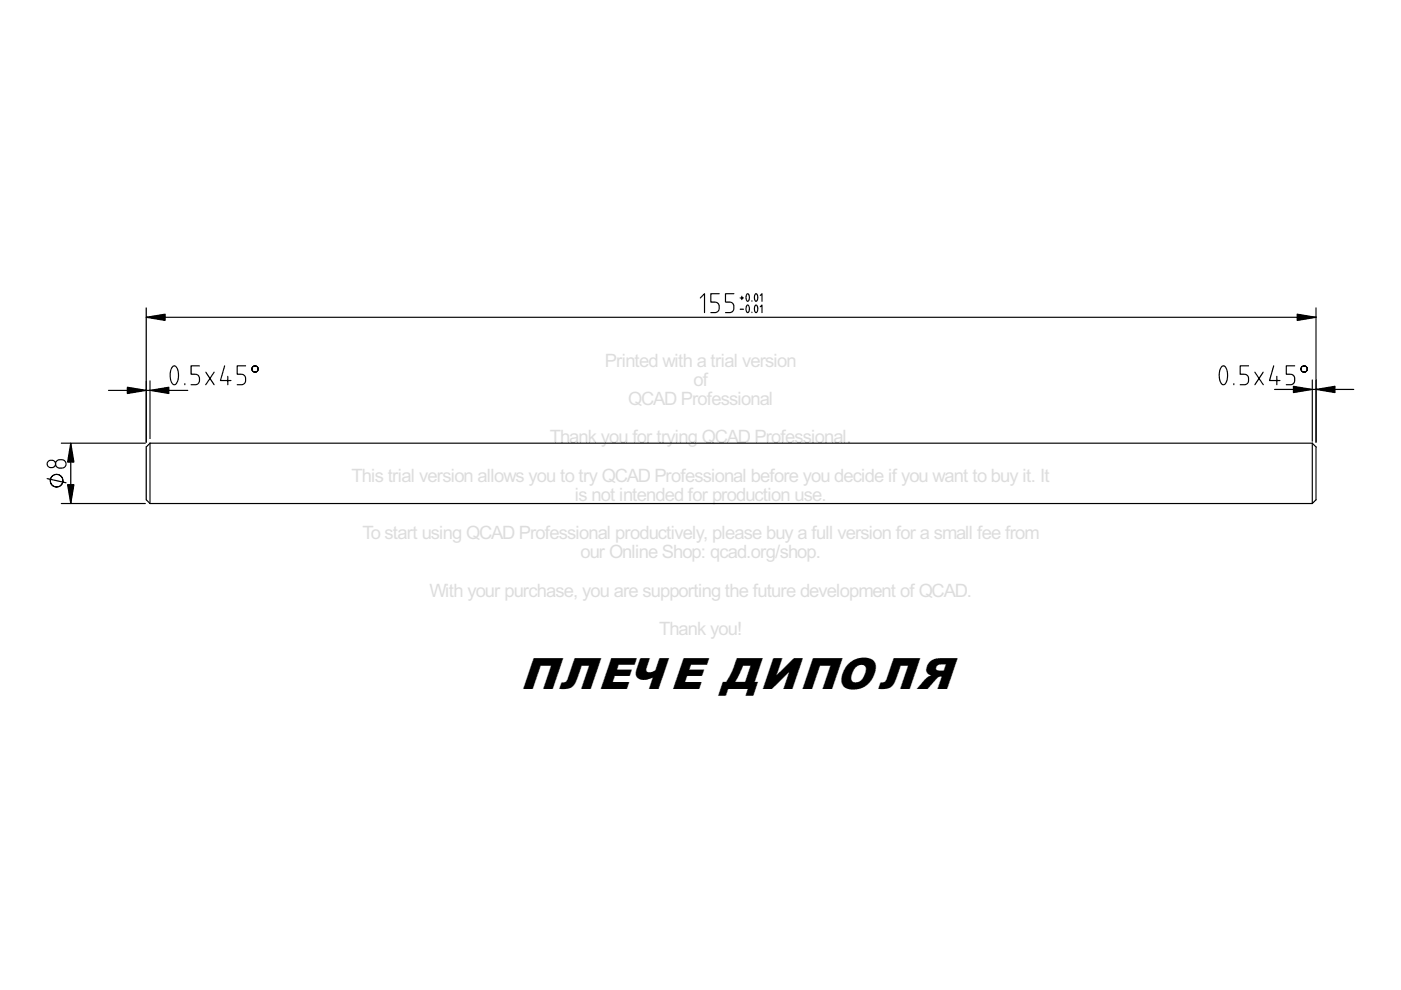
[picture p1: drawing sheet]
<svg xmlns="http://www.w3.org/2000/svg" width="297mm" height="210mm" viewBox="0 0 297 210" stroke-linecap="round" stroke-linejoin="round" font-family="sans-serif">
<g fill="none" stroke="#000" stroke-width=".25">
<path d="M31 65.3v28.5M31 67.3h248M36.6 77.7l.4-.1a1.03 1.03 0 0 1 .8 1.1 2.73 2.73 0 0 1-.7 2.9h-.1a1.03 1.03 0 0 1-.8-1.1 3.3 3.3 0 0 1 .4-2.8zM42.3 77.6h-1.8v1.7h.9a.89 .89 0 0 1 .9 .9v.5a.89 .89 0 0 1-.9 .9h-.9M43.6 78.9l1.8 2.7M45.4 78.9l-1.8 2.7M47.6 77.6l-.9 3.1h2.3M48.3 79.8v1.8M52.1 77.6h-1.8v1.7h.9a.89 .89 0 0 1 .9 .9v.5a.89 .89 0 0 1-.9 .9h-.9M148.5 63.2l.9-.9v4M152.5 62.3h-1.8v1.8h.9a.89 .89 0 0 1 .9 .8v.5a.89 .89 0 0 1-.9 .9h-.9M155.6 62.3h-1.8v1.8h.9a.89 .89 0 0 1 .9 .8v.5a.89 .89 0 0 1-.9 .9h-.9"/>
<path d="M156.9 63.2h.7M156.9 65.6h.7M157.3 62.8v.7M158.4 62.3l.3 .1 .2 .5-.1 .7-.3 .3-.2-.2-.1-.5zM158.4 64.7l.3 .1 .2 .5-.1 .7-.3 .3-.2-.2-.1-.5zM159.4 63.8v.1M159.4 66.2v.1M160.2 62.3l.3 .1 .2 .5-.1 .7-.3 .3-.2-.2-.1-.5zM160.2 64.7l.3 .1 .2 .5-.1 .7-.3 .3-.2-.2-.1-.5zM161.2 62.6l.4-.3v1.6M161.2 65l.4-.3v1.6M259 77.7l.4-.1a1.03 1.03 0 0 1 .8 1.1 2.73 2.73 0 0 1-.7 2.9h-.1a1.03 1.03 0 0 1-.8-1.1 3.3 3.3 0 0 1 .4-2.8z"/>
<path d="M264.7 77.6h-1.8v1.7h.9a.89 .89 0 0 1 .9 .9v.5a.89 .89 0 0 1-.9 .9h-.9M266.1 78.9l1.7 2.7M267.8 78.9l-1.7 2.7M270.1 77.6l-.9 3.1h2.2M270.7 79.8v1.8M274.5 77.6h-1.8v1.7h.9a.89 .89 0 0 1 .9 .9v.5a.89 .89 0 0 1-.9 .9h-.9M279 65.3v28.5M10.2 97.8l.8-.2a.78 .78 0 0 1 .8 .8 .78 .78 0 0 1-.8 .7h-.2a.78 .78 0 0 1-.7-.4 .78 .78 0 0 1 .1-.9zM12 97.7l.5-.2h.6a.89 .89 0 0 1 .9 .9 .89 .89 0 0 1-.9 .9h-.4a.89 .89 0 0 1-.9-.6 .89 .89 0 0 1 .2-1zM13 94h17.8M15 94v12.8M23 82.8h16.8"/>
<path d="M31.8 94l-.8 .8v11.2l.8 .8M31.8 94h246.4M31.8 80.8v12.2M31.8 94v12.8M39.2 81.3v.3M261.6 81.3v.3M270.2 82.6h16.8M278.2 94l.8 .8v11.2l-.8 .8M278.2 80.6v13M278.2 94v12.8M10 101.5l4 .9M13 106.8h17.8"/>
<path d="M13.3 102.2h.1M31.8 106.8h246.4"/>
<circle cx="54.1" cy="78.2" r=".67"/>
<circle cx="276.5" cy="78.2" r=".67"/>
<circle cx="12" cy="101.9" r="1.33"/>
</g>
<path d="M31 67.3l4-.7v1.3zM275 66.6l4 .7-4 .6zM15 94l.7 4h-1.4zM27 82.1l4 .7-4 .6zM31.8 82.8l4-.7v1.3zM274.2 81.9l4 .7-4 .6zM279 82.6l4-.7v1.3zM14.3 102.8h1.4l-.7 4z" fill="#000"/>
<path d="M31 67.3l4-.7v1.3zM275 66.6l4 .7-4 .6zM15 94l.7 4h-1.4zM27 82.1l4 .7-4 .6zM31.8 82.8l4-.7v1.3zM274.2 81.9l4 .7-4 .6zM279 82.6l4-.7v1.3zM14.3 102.8h1.4l-.7 4z" fill="#000" stroke="#000" stroke-width=".25"/>
<text font-size="10.1" x="110.3" y="146.1">ПЛЕЧЕ ДИПОЛЯ</text>
<g font-size="3.5" fill="#ddd">
<text x="116.6" y="94">Thank you for trying QCAD Professional.</text>
<text x="121.9" y="106.2">is not intended for production use.</text>
</g>
</svg>
